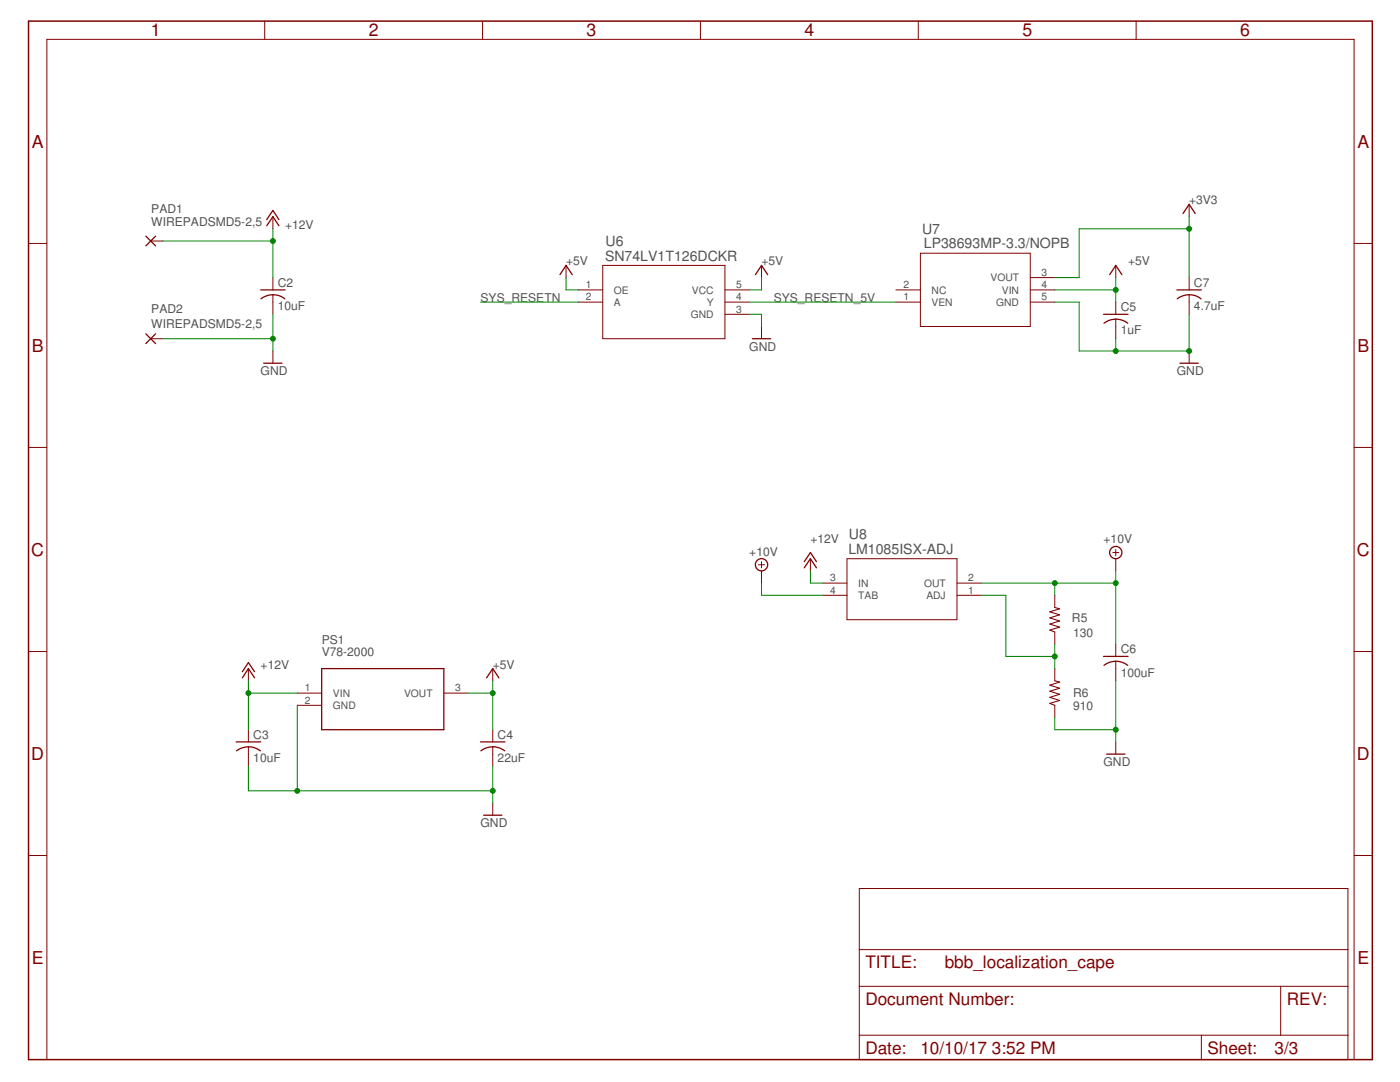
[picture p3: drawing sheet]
<svg xmlns="http://www.w3.org/2000/svg" width="279mm" height="216mm" viewBox="0 0 279 216" stroke-linecap="round" stroke-linejoin="round" font-family="sans-serif">
<g fill="none" stroke="#800000" stroke-width=".2">
<path d="M52.8 4.2v3.7M96.3 4.2v3.7M139.8 4.2v3.7M183.3 4.2v3.7M226.7 4.2v3.7M5.7 48.6h3.7M30.1 48.1h2.4M54.5 43.2v2.5M54.5 55.4v2.4M54.5 58.8v3.9M113 53v2.4M115.4 57.8h4.9"/>
<path d="M120.3 53h24.4v14.6h-24.4zM144.7 57.8h4.8M152 53v2.4M178.8 57.8h4.9M183.7 50.5h21.9v14.7h-21.9zM205.6 57.8h4.9M205.6 55.4h4.9M222.7 53v2.4M237.3 40.8v2.4M237.3 55.4v2.4M237.3 58.8v3.9M270.2 48.6h3.7"/>
<path d="M30.1 67.6h2.4M54.5 70v2.5M115.4 60.3h4.9M144.7 60.3h4.8M144.7 62.7h4.8M152 65.2v2.4M178.8 60.3h4.9M205.6 60.3h4.9M222.7 60.3v2.4M222.7 63.7v3.9M237.3 70v2.5M5.7 89.3h3.7"/>
<path d="M270.2 89.3h3.7M151.4 112.7h1.2M152 112.1v1.2M152 113.9v2.5M161.7 111.5v2.4M164.2 118.8h4.8M164.2 116.4h4.8M169 111.5h22v12.2h-22zM191 118.8h4.9M191 116.4h4.9M210.5 118.8v2.4M222.1 110.3h1.2"/>
<path d="M222.7 109.6v1.3M222.7 111.5v2.4M5.7 130h3.7M49.6 133.4v2.4M59.3 138.3h4.9M88.6 138.3h4.9M98.3 133.4v2.4M210.5 126.1v2.4M210.5 133.4v2.4M222.7 128.5v2.5M222.7 132v3.8M270.2 130h3.7"/>
<path d="M49.6 145.6v2.4M49.6 149v3.9M59.3 140.7h4.9M98.3 145.6v2.4M98.3 149v3.9M210.5 140.7v2.5M222.7 148v2.5M5.7 170.7h3.7M98.3 160.2v2.5M171.5 177.3h97.5v34.1h-97.5zM270.2 170.7h3.7M171.5 196.8h97.5"/>
<path d="M171.5 189.5h97.5M255.6 196.8v9.8M9.4 211.4v-203.5h260.8v203.5M171.5 206.6h97.5M239.8 206.6v4.8"/>
</g>
<g fill="none" stroke="#800000" stroke-width=".25">
<path d="M29.1 47.1l2 2M31.1 47.1l-2 2M52 57.8h4.9M52.1 59.6a3.8 3.8 0 0 1 4.8 0M53.2 45l1.3-1.8 1.2 1.8M53.2 43.8l1.3-1.8 1.2 1.8M111.8 54.8l1.2-1.8 1.2 1.8M150.8 54.8l1.2-1.8 1.2 1.8M221.5 54.8l1.2-1.8 1.2 1.8M234.9 57.8h4.9M234.9 59.6a3.8 3.8 0 0 1 4.8 0M236.1 42.6l1.2-1.8 1.2 1.8"/>
<path d="M29.1 66.6l2 2M31.1 66.6l-2 2M52.6 72.5h3.7M150.2 67.6h3.6M220.2 62.7h4.9M222.7 63.7l1 .1 1.4 .7M222.7 63.7l-1 .1-1.4 .7M235.5 72.5h3.6M160.5 113.3l1.2-1.8 1.2 1.8M160.5 112.1l1.2-1.8 1.2 1.8M48.4 135.3l1.2-1.9 1.2 1.9M48.4 134l1.2-1.8 1.2 1.8"/>
<path d="M64.2 133.4h24.4v12.2h-24.4zM97.1 135.3l1.2-1.9 1.3 1.9M220.2 131h4.9M222.7 131.9l1 .2 1.4 .7M222.7 132l-1 .1-1.4 .7M47.1 148h4.9M47.2 149.8a3.9 3.9 0 0 1 4.8 0M95.9 148h4.9M96 149.8a3.9 3.9 0 0 1 4.7 0M220.9 150.5h3.6M96.5 162.7h3.7"/>
<circle cx="152" cy="112.7" r="1.23"/>
<circle cx="222.7" cy="110.3" r="1.23"/>
</g>
<path d="M210.5 121.2l1 .3-2 .6 2 .6-2 .6 2 .6-2 .6 2 .6-2 .6 1 .4M210.5 135.8l1 .3-2 .6 2 .6-2 .6 2 .6-2 .6 2 .7-2 .6 1 .3" fill="none" stroke="#800000" stroke-width=".21"/>
<path d="M5.7 4.2h268.2v207.2h-268.2z" fill="none" stroke="#800000" stroke-width=".3"/>
<g fill="none" stroke="#008000" stroke-width=".2">
<path d="M32.5 48.1h22M54.5 45.7v9.7M113 55.4v2.4h2.4M152 55.4v2.4h-2.5M210.5 57.8h12.2M222.7 55.4v4.9M237.3 45.7h-21.9v9.7h-4.9M237.3 43.2v12.2M32.5 67.6h22M54.5 62.7v7.3M95.9 60.3h19.5M149.5 60.3h29.3"/>
<path d="M149.5 62.7h2.5v2.5M210.5 60.3h4.9v9.7h21.9v-7.3M222.7 67.6v2.4M152 116.4v2.4h12.2M161.7 113.9v2.5h2.5M195.9 118.8h4.8v12.2h9.8M195.9 116.4h26.8M210.5 116.4v2.4M222.7 113.9v14.6M49.6 135.8v9.8M49.6 138.3h9.7M93.5 138.3h4.8"/>
<path d="M98.3 135.8v9.8M210.5 128.5v4.9M222.7 135.8v12.2M49.6 152.9v4.9h48.7M59.3 140.7v17.1M98.3 152.9v7.3M210.5 143.2v2.4h12.2"/>
</g>
<g fill="#008000" stroke="#008000" stroke-width=".2">
<circle cx="210.5" cy="131" r=".49"/>
<circle cx="222.7" cy="145.6" r=".49"/>
<circle cx="54.5" cy="67.6" r=".49"/>
<circle cx="237.3" cy="70" r=".49"/>
<circle cx="222.7" cy="70" r=".49"/>
<circle cx="59.3" cy="157.8" r=".49"/>
<circle cx="98.3" cy="157.8" r=".49"/>
<circle cx="54.5" cy="48.1" r=".49"/>
<circle cx="49.6" cy="138.3" r=".49"/>
<circle cx="210.5" cy="116.4" r=".49"/>
<circle cx="222.7" cy="116.4" r=".49"/>
<circle cx="98.3" cy="138.3" r=".49"/>
<circle cx="222.7" cy="57.8" r=".49"/>
<circle cx="237.3" cy="45.7" r=".49"/>
</g>
<g font-size="3.5" fill="#800000">
<text x="30.1" y="7.3">1</text>
<text x="73.6" y="7.3">2</text>
<text x="117.1" y="7.3">3</text>
<text x="160.6" y="7.3">4</text>
<text x="204" y="7.3">5</text>
<text x="247.5" y="7.3">6</text>
<text x="6.4" y="29.5">A</text>
<text x="270.9" y="29.5">A</text>
<text x="6.4" y="70.2">B</text>
<text x="270.9" y="70.2">B</text>
<text x="6.3" y="110.9">C</text>
<text x="270.8" y="110.9">C</text>
<text x="6.3" y="151.6">D</text>
<text x="270.8" y="151.6">D</text>
<text x="6.4" y="192.3">E</text>
<text x="270.9" y="192.3">E</text>
</g>
<g font-size="3.4" fill="#800000">
<text x="172.7" y="193.1">TITLE:</text>
<text x="188.6" y="193.1">bbb_localization_cape</text>
<text x="172.7" y="200.5">Document Number:</text>
<text x="256.8" y="200.5">REV:</text>
<text x="172.7" y="210.2">Date:</text>
<text x="183.7" y="210.2">10/10/17</text>
<text x="198" y="210.2">3:52 PM</text>
<text x="241" y="210.2">Sheet:</text>
<text x="254.4" y="210.2">3/3</text>
</g>
<g font-size="2.8" fill="#505050">
<text x="184" y="46.6">U7</text>
<text x="120.7" y="52">SN74LV1T126DCKR</text>
<text x="120.9" y="49.1">U6</text>
<text x="184.4" y="49.6">LP38693MP-3.3/NOPB</text>
<text x="169.4" y="107.6">U8</text>
<text x="169.3" y="110.5">LM1085ISX-ADJ</text>
</g>
<g font-size="2.4" fill="#505050">
<text x="237.3" y="40.8">+3V3</text>
<text x="30.2" y="45.2">WIREPADSMD5-2,5</text>
<text x="30.2" y="42.4">PAD1</text>
<text x="56.9" y="45.7">+12V</text>
<text x="113" y="53">+5V</text>
<text x="152" y="53">+5V</text>
<text x="225.1" y="53">+5V</text>
<text x="55.4" y="57.2">C2</text>
<text x="238.3" y="57.2">C7</text>
<text x="30.2" y="65.4">WIREPADSMD5-2,5</text>
<text x="30.2" y="62.4">PAD2</text>
<text x="55.4" y="61.9">10uF</text>
<text x="95.9" y="60.3">SYS_RESETN</text>
<text x="154.4" y="60.3">SYS_RESETN_5V</text>
<text x="223.7" y="62.1">C5</text>
<text x="238.3" y="61.9">4.7uF</text>
<text x="149.5" y="70">GND</text>
<text x="223.7" y="66.7">1uF</text>
<text x="52" y="74.9">GND</text>
<text x="234.9" y="74.9">GND</text>
<text x="149.5" y="110.9">+10V</text>
<text x="161.7" y="108.3">+12V</text>
<text x="220.2" y="108.4">+10V</text>
<text x="213.9" y="124.2">R5</text>
<text x="64.2" y="131">V78-2000</text>
<text x="64.2" y="128.5">PS1</text>
<text x="214.2" y="127.1">130</text>
<text x="223.7" y="130.4">C6</text>
<text x="52" y="133.4">+12V</text>
<text x="98.3" y="133.4">+5V</text>
<text x="223.7" y="135">100uF</text>
<text x="214.2" y="141.7">910</text>
<text x="214.2" y="139">R6</text>
<text x="50.6" y="147.4">C3</text>
<text x="99.3" y="147.4">C4</text>
<text x="50.6" y="152.1">10uF</text>
<text x="99.3" y="152.1">22uF</text>
<text x="220.2" y="152.9">GND</text>
<text x="95.9" y="165.1">GND</text>
</g>
<g font-size="2.1" fill="#505050">
<text x="116.9" y="57.5">1</text>
<text x="116.9" y="59.9">2</text>
<text x="122.5" y="58.6">OE</text>
<text x="138.1" y="58.6">VCC</text>
<text x="146.9" y="59.9">4</text>
<text x="146.9" y="57.5">5</text>
<text x="180.3" y="59.9">1</text>
<text x="180.3" y="57.5">2</text>
<text x="185.9" y="58.6">NC</text>
<text x="197.7" y="56.1">VOUT</text>
<text x="199.9" y="58.6">VIN</text>
<text x="207.9" y="55.1">3</text>
<text x="207.9" y="57.5">4</text>
<text x="207.9" y="59.9">5</text>
<text x="122.5" y="61">A</text>
<text x="137.8" y="63.4">GND</text>
<text x="141" y="61">Y</text>
<text x="146.9" y="62.4">3</text>
<text x="185.9" y="61">VEN</text>
<text x="198.8" y="61">GND</text>
<text x="165.7" y="116">3</text>
<text x="165.7" y="118.4">4</text>
<text x="171.3" y="117.1">IN</text>
<text x="171.3" y="119.5">TAB</text>
<text x="184.4" y="117.1">OUT</text>
<text x="184.9" y="119.5">ADJ</text>
<text x="193.2" y="118.4">1</text>
<text x="193.2" y="116">2</text>
<text x="60.8" y="138">1</text>
<text x="90.8" y="138">3</text>
<text x="60.8" y="140.4">2</text>
<text x="66.5" y="139">VIN</text>
<text x="66.5" y="141.5">GND</text>
<text x="80.7" y="139">VOUT</text>
</g>
</svg>
